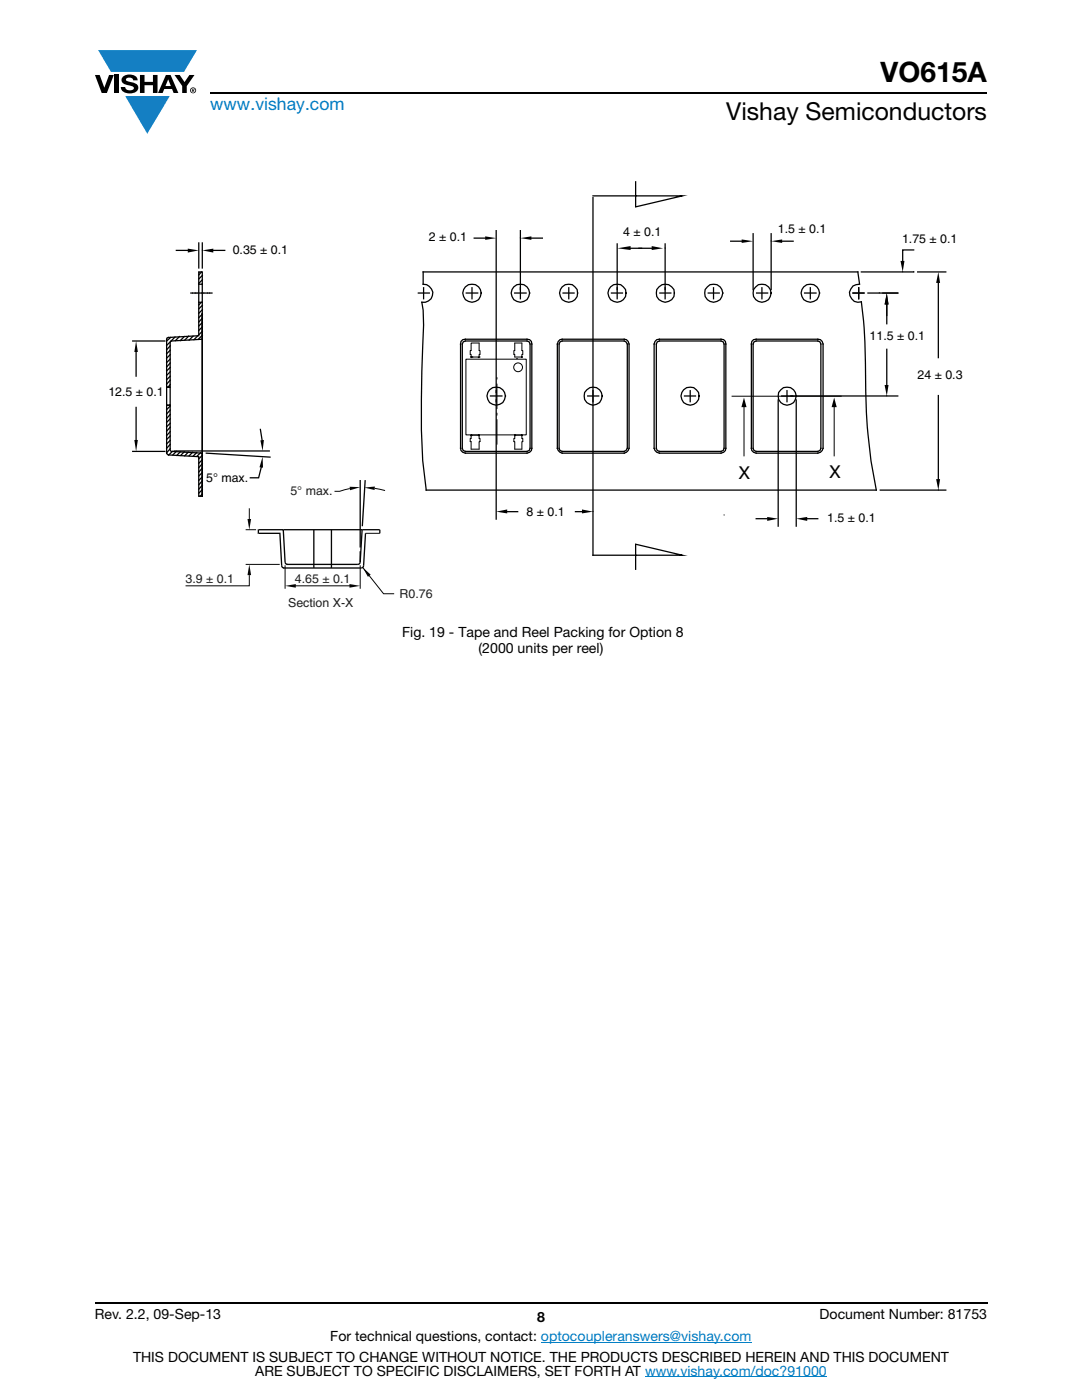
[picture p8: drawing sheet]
<svg xmlns="http://www.w3.org/2000/svg" width="216mm" height="279mm" viewBox="0 0 216 279" stroke-linecap="round" stroke-linejoin="round" font-family="sans-serif">
<g fill="#147fc3">
<path d="M19.6 10h19.7l-2.6 4.3h-1.1h-13.5z"/>
<path d="M25 19.2h8.9l-4.5 7.5z"/>
</g>
<g fill="#000">
<path d="M18.9 15h1l.9 2.5 1-2.5h.9l-1.4 3.6h-1zM22.9 15h.9v3.6h-.9zM24.6 15.3a2.1 2.1 0 0 1 2.8 .3l.1 .4h-.9a.79 .79 0 0 0-.7-.5 .79 .79 0 0 0-.8 .4l.3 .3 1 .2a1.08 1.08 0 0 1 1.2 1 1.08 1.08 0 0 1-1.1 1.2 1.73 1.73 0 0 1-2.4-1.2h.9a.96 .96 0 0 0 .8 .6 .96 .96 0 0 0 .9-.4 1.31 1.31 0 0 0-1.2-.6 1.03 1.03 0 0 1-1.1-.6 1.03 1.03 0 0 1 .2-1.1zM27.9 15h.9v1.3h1.7v-1.3h.9v3.6h-.9v-1.6h-1.7v1.6h-.9zM34.8 15h1.1l.9 1.4 1-1.4h1l-1.5 2.2v1.4h-.9v-1.4z"/>
<path d="M33.6 15.9l.5 1.3h-1.1zM33.1 15l-1.6 3.6h1l.3-.8h1.5l.3 .8h1l-1.6-3.6z"/>
<path d="M38.4 17.8h.2v.2h-.2zM38.3 17.7v.7h.1v-.3l.4 .3-.2-.3 .2-.2-.1-.2z"/>
<path d="M38.1 18a.46 .46 0 0 1 .9 0 .46 .46 0 0 1-.9 0zM37.9 18a.6 .6 0 0 0 1.2 0 .6 .6 0 0 0-1.2 0z"/>
</g>
<path d="M42 18.6h155M18.9 260h178.1" fill="none" stroke="#000" stroke-width=".36"/>
<path d="M107.9 267.9h42.1M128.7 274.8h36.3" fill="none" stroke="#007ec4" stroke-width=".2"/>
<path d="M21.6 36.2h171.2v85.4h-171.2z" fill="#fff"/>
<g fill="none" stroke="#000" stroke-width=".2">
<path d="M40.4 49.9v.1M103.8 47.4v.1M132.7 49.5h.1M153.9 48v.1M175.5 58.4v.1M180.1 54.2v.1M182.3 54.2v.1M93 71.7h12v15.1h-12zM94 71.1l.2 .2zM94 71.3l.2 .1zM94 71.1v.3M94 68.5h1.6v1.5h.2v.7h-.2v.6h-1.6v-.6h-.2v-.7h.2z"/>
<path d="M94.2 71.3h.1M95.4 71.3l.2 .1zM95.6 71.3h.1M99.2 75.3v.4M99.2 76.6v5M102.7 68.5h1.4v1.5h.2v.7h-.2v.6h-1.4v-.6h-.2v-.7h.2zM103.1 71.6h.1M104.1 71.1v.3zM146 79.1h21.9M176.9 78.9v.1M94 86.8l.2 .2zM94 86.8l-.2 1.3h.2v1.5h1.6v-1.5h.2l-.2-1.3"/>
<path d="M94 86.8v.2l.2-.2-.2-.1v.3M94 86.8h1.6M95.4 86.8l.2 .2zM95.4 86.8l.2-.1v.3zM99.2 82.4v.5M99.2 83.7v5M102.7 86.7l.2 .1-.2 .2zM102.7 86.8l.2 .2zM102.7 86.8h1.4l.2 1.3h-.2v1.5h-1.4v-1.5h-.2zM104.1 87v-.2v.2M104.1 86.7v.3zM148.5 80.9v10.2"/>
<path d="M166.5 80.9v10.2M187.2 97.7v.1M118.3 102v.1M144.5 102.7v.1"/>
</g>
<g fill="none" stroke="#000" stroke-width=".25">
<path d="M118.3 39.4v71.4h17.8l-9.3-2.2v5M126.8 36.3v5l9.3-2.2h-17.8M35.2 50h2.3M38.1 58.5h.2M38.4 58.5h.5M39 58.5h.1M39.1 58.5h.4M39.6 58.5h.6M39.7 54.3h.7v13.4l-6.4 .4v9.2h-.7v-9.9l6.4-.4zM39.7 48.5v5M40.2 54.3l-.5 .6M40.3 58.5h.3"/>
<path d="M40.4 48.5v5M40.4 56.6l-.7 .1M40.4 55.9l-.7 .7M40.4 55l-.7 .7M40.7 58.5h.6M41.4 58.5h.4M41.9 58.5h.4M42.6 50h2.2M83.5 58.5h2.2M84.4 54.3h86.8l.3 2.4a1.81 1.81 0 0 0-2 2 1.81 1.81 0 0 0 2.4 1.5 150.7 150.7 0 0 1 .9 18.9l.1 4.5a106.5 106.5 0 0 0 2 14.2h-89.9a135.4 135.4 0 0 1-.8-23.7l.3-9.2-.1-3-.2-1.6a1.82 1.82 0 0 0 2.1-1.6 1.82 1.82 0 0 0-1.9-2zM84.5 57.4v2.2M93 58.5h2.3"/>
<path d="M94.2 57.4v2.2M94.6 47.5h2.2M99 46v57.6M102.7 58.5h2.3M103.8 46v13.6M106 47.5h2.2M112.4 58.5h2.1M113.5 57.4v2.2M122 58.5h2.2M123.2 48.7l-.1 10.9M125.8 49.5h4.2M131.7 58.5h2.2"/>
<path d="M132.7 48.7v10.9M141.3 58.5h2.2M142.4 57.4v2.2M145.8 48.1h2.2M150.3 46.6v11.2M151 58.5h2.2M152 57.4v2.2M153.9 46.6v11.2M156.1 48.1h2.2M160.5 58.5h2.3M161.7 57.4v2.2M170.2 58.5h2.2"/>
<path d="M171.3 57.4v2.2M171.9 54.3h10.4M179.1 58.5h-5.9M182.3 49.9h-2.2v2.2M183.1 54.3h5.6M187.2 56.5v14.9M26.5 68.1h6.4M27.2 70.2v4.9M33.3 77.3h.7v3.6h-.7zM34 71.7l-.7 .7M34 70.8l-.7 .7M34 69.9l-.7 .7"/>
<path d="M34 69l-.7 .8M34 72.4l-.7 .8M34 75.9l-.7 .8M34 75.1l-.7 .7M34 74.2l-.7 .7M34 73.3l-.7 .7M34 76.7l-.5 .6M34 68.1l-.7 .8M34 67.4l-.7 .7M34.9 67.3l-.8 .8M35.8 67.2l-.8 .8M36.8 67.2l-.8 .8"/>
<path d="M37.6 67.1l-.7 .8M38.5 67.1l-.8 .8M39.5 67l-.8 .8M39.7 60.3h.7M40.2 60.3l-.5 .6M40.4 65.2l-.7 .7M40.4 64.4l-.7 .7M40.4 63.5l-.7 .8M40.4 62.7l-.7 .7M40.4 61.8l-.7 .7M40.4 60.9l-.7 .7M40.4 66.1l-.7 .7"/>
<path d="M40.4 66.9l-.8 .8M92 68.1l.3-.3 .6-.1h12.3l.5 .1 .3 .3 .1 21.4-.1 .4-.3 .4-.5 .1h-12.3l-.6-.1-.3-.4zM92.4 68.2l.5-.1h12.3l.4 .1 .2 .5v20.8l-.2 .4-.4 .2h-12.3l-.5-.2-.2-.4v-20.8zM97.9 79h2.2M111.7 67.8l12.9-.1 .4 .1 .3 .3 .2 .6v20.8l-.5 .8-.4 .1h-12.4l-.8-.5-.2-.4v-20.8l.2-.6zM111.7 68.2l.5-.1h12.4l.3 .1 .3 .5v20.8l-.3 .4-.3 .2h-12.4l-.5-.2-.1-.4v-20.8zM117.3 79h2.2M131.1 67.8l12.8-.1 .5 .1 .3 .3 .1 21.4-.1 .4-.3 .4-.5 .1h-12.3l-.5-.1-.4-.4-.2-.4v-20.8l.2-.6zM131.1 68.2l.5-.1h12.3l.4 .1 .2 .5v20.8l-.2 .4-.4 .2h-12.3l-.5-.2-.1-.4v-20.8zM136.6 79h2.2M137.7 78v2.2M150.4 67.8l12.8-.1 .5 .1 .4 .3 .1 .6v20.8l-.5 .8-.5 .1h-12.3l-.5-.1-.4-.4-.1-21.2 .1-.6z"/>
<path d="M150.5 68.2l.4-.1h12.3l.4 .1 .2 .5v20.8l-.2 .4-.4 .2h-12.3l-.4-.2-.2-.4v-20.8zM155.3 79.8v25.2M157 78v2.2M158.9 79.8v25.2M176.9 60.8v3.8M176.9 69.7v7.1M179.1 79h-23.1M187.2 78.9v16.7M26.5 90.1h6.4M27.2 81.3v6.5M33.3 80.9h.7v9.1l6.4 .4v8.6h-.7v-7.9l-6.1-.3-.3-.4zM34 89.6l-.7 .7"/>
<path d="M34 88.7l-.7 .8M34 87.9l-.7 .7M34 87l-.7 .7M34 86.1l-.7 .8M34 85.3l-.7 .7M34 84.5l-.7 .7M34 83.6l-.7 .7M34 82.7l-.7 .8M34 81.8l-.7 .8M34 81l-.7 .7M34.4 90.1l-.7 .7M34.7 90h19"/>
<path d="M35.2 90.1l-.7 .7M36 90.2l-.7 .7M36.8 90.2l-.7 .7M37.6 90.3l-.7 .7M38.4 90.3l-.7 .7M39.2 90.3l-.7 .8M40 90.3l-.7 .8M40.4 97.7l-.7 .7M40.4 96.8l-.7 .8M40.4 96l-.7 .8M40.4 95.2l-.7 .7M40.4 94.3l-.7 .7"/>
<path d="M40.4 93.4l-.7 .8M40.4 92.5l-.7 .8M40.4 91.8l-.7 .7M40.4 90.9l-.7 .7M40.4 98.6l-.5 .4M40.4 99v-36.6v36.6M41.2 90.4l12.7 .8M52 85.7l.3 2.2M52.1 93.2l-.5 2.2h-1.7M175.6 97.8h13.1M101.2 102.1h2.1M114.8 102.1h1.3"/>
<path d="M150.9 103.5h2.2M161.1 103.5h2.1"/>
<circle cx="94.2" cy="58.5" r="1.84"/>
<circle cx="103.8" cy="58.5" r="1.84"/>
<circle cx="113.4" cy="58.5" r="1.81"/>
<circle cx="123.1" cy="58.5" r="1.81"/>
<circle cx="132.8" cy="58.5" r="1.81"/>
<circle cx="142.4" cy="58.5" r="1.82"/>
<circle cx="152.1" cy="58.5" r="1.82"/>
<circle cx="161.7" cy="58.5" r="1.84"/>
<circle cx="99" cy="79.1" r="1.84"/>
<circle cx="118.4" cy="79" r="1.81"/>
<circle cx="137.7" cy="79" r="1.81"/>
<circle cx="157.1" cy="79" r="1.82"/>
</g>
<g fill="#000">
<path d="M37.5 49.6l2.2 .4-2.2 .4zM39.7 54.2l.1 .1-.2 .1zM40.4 50l2.2-.4v.8zM96.8 47.2l2.2 .3-2.2 .4zM103.8 47.5l2.2-.3v.7zM123.2 49.5l2.6-.4v.8zM130 49.1l2.3 .4-2.3 .4zM148 47.8l2.3 .3-2.3 .4zM153.9 48.1l2.2-.3v.7zM179.7 52.1h.8l-.4 2.2zM187.2 54.3l.4 2.2h-.8zM27.2 68.1l.3 2.1h-.7z"/>
<path d="M176.9 58.5l.4 2.3h-.8zM176.5 76.8h.8l-.4 2.2zM26.8 87.8h.7l-.3 2.3zM33.3 80.8v.1l-.1 .1zM39.7 99h.1l-.2 .1zM52.4 91.1l.1 2.2-.7-.1zM52 87.9l.7-.1-.3 2.2zM186.8 95.6h.8l-.4 2.2zM99 102.1l2.2-.4v.8zM116.1 101.7l2.2 .4-2.2 .4zM153.1 103.2l2.2 .3-2.2 .5zM158.9 103.5l2.2-.3v.8z"/>
</g>
<path d="M148.5 79.3l.5 2h-1.1zM166.4 79.3l.6 2h-1.1z" fill="#000"/>
<path d="M56.5 105.7h15.8M62.6 105.7v7.6M66.1 105.7v7.6" fill="none" stroke="#050504" stroke-width=".26"/>
<path d="M49 112.6h6.8M49 105.7h2.1M49.7 114.8v2.1h-12.7M49.7 101.4v2.2M72.9 106.4h2.9" fill="none" stroke="#050504" stroke-width=".2"/>
<g fill="#050504">
<path d="M49.4 103.6h.7l-.4 2.1z"/>
<path d="M49.7 112.6l.4 2.2h-.7z"/>
</g>
<path d="M71.9 95.8v13.5M72.9 95.8l-.6 9.2M49.7 112.6h.1M51.6 105.7h.1M57.4 112.6l-.4-.1-.1-.3-.4-6.5h-4.9v.7h4.2l.4 6.5 .2 .3 .3 .2M71.9 112.2l-.2 .3-.3 .1h-14.2M71.9 110v2.2M72.3 105.7h.1M72.9 106.4l-.4 6.5-.2 .4-15.8 .1M75.8 106.4v-.7h-3.5l-.4 6.5" fill="none" stroke="#050504" stroke-width=".26"/>
<path d="M69.8 97.5l-2 .6h-1M74.8 97.5l2 .4" fill="none" stroke="#050504" stroke-width=".2"/>
<g fill="#050504">
<path d="M69.8 97.1l2.1 .1-2.1 .6z"/>
<path d="M72.7 97.3l2.1-.2-.1 .7z"/>
</g>
<path d="M72.4 113.3l4.1 5.2h2.2" fill="none" stroke="#050504" stroke-width=".2"/>
<path d="M72.4 113.3l1.6 1.4-.6 .4z" fill="#050504"/>
<circle cx="103.4" cy="73.3" r=".88" fill="none" stroke="#000" stroke-width=".2"/>
<path d="M56.9 112.8v4.7M71.9 112.8v4.7" fill="none" stroke="#050504" stroke-width=".2"/>
<g fill="#050504">
<path d="M56.9 116.9l2.1-.3v.7z"/>
<path d="M69.7 116.6l2.2 .3-2.2 .4z"/>
</g>
<path d="M58.6 116.9h11.6" fill="none" stroke="#050504" stroke-width=".2"/>
<text font-size="5.6" x="175.7" y="16.4">VO615A</text>
<text font-size="4.9" x="144.9" y="24">Vishay Semiconductors</text>
<text font-size="3.5" fill="#007ec4" x="42" y="21.9">www.vishay.com</text>
<g font-size="3.5">
<text x="147.3" y="95.5">X</text>
<text x="165.5" y="95.5">X</text>
</g>
<g font-size="2.8">
<text x="80.2" y="127.2">Fig. 19 - Tape and Reel Packing for Option 8</text>
<text x="95.5" y="130.3">(2000 units per reel)</text>
<text x="18.9" y="263.3">Rev. 2.2, 09-Sep-13</text>
<text x="107.2" y="263.8">8</text>
<text x="163.6" y="263.3">Document Number: 81753</text>
<text x="65.9" y="267.7">For technical questions, contact: optocoupleranswers@vishay.com</text>
<text x="26.5" y="271.7">THIS DOCUMENT IS SUBJECT TO CHANGE WITHOUT NOTICE. THE PRODUCTS DESCRIBED HEREIN AND THIS DOCUMENT</text>
<text x="50.9" y="274.6">ARE SUBJECT TO SPECIFIC DISCLAIMERS, SET FORTH AT www.vishay.com/doc?91000</text>
</g>
<g font-size="2.5">
<text x="124.4" y="47.2">4 ± 0.1</text>
<text x="155.2" y="46.5">1.5 ± 0.1</text>
<text x="46.4" y="50.6">0.35 ± 0.1</text>
<text x="85.6" y="48.2">2 ± 0.1</text>
<text x="180" y="48.4">1.75 ± 0.1</text>
<text x="173.5" y="67.9">11.5 ± 0.1</text>
<text x="183.1" y="75.6">24 ± 0.3</text>
<text x="21.6" y="79">12.5 ± 0.1</text>
<text x="41.1" y="96.1">5° max.</text>
<text x="105.1" y="103">8 ± 0.1</text>
<text x="165.1" y="104.2">1.5 ± 0.1</text>
</g>
<g font-size="2.5" fill="#211e1e">
<text x="58" y="98.9">5° max.</text>
<text x="37" y="116.3">3.9 ± 0.1</text>
<text x="58.9" y="116.3">4.65 ± 0.1</text>
<text x="79.7" y="119.3">R0.76</text>
<text x="57.5" y="121">Section X-X</text>
</g>
</svg>
